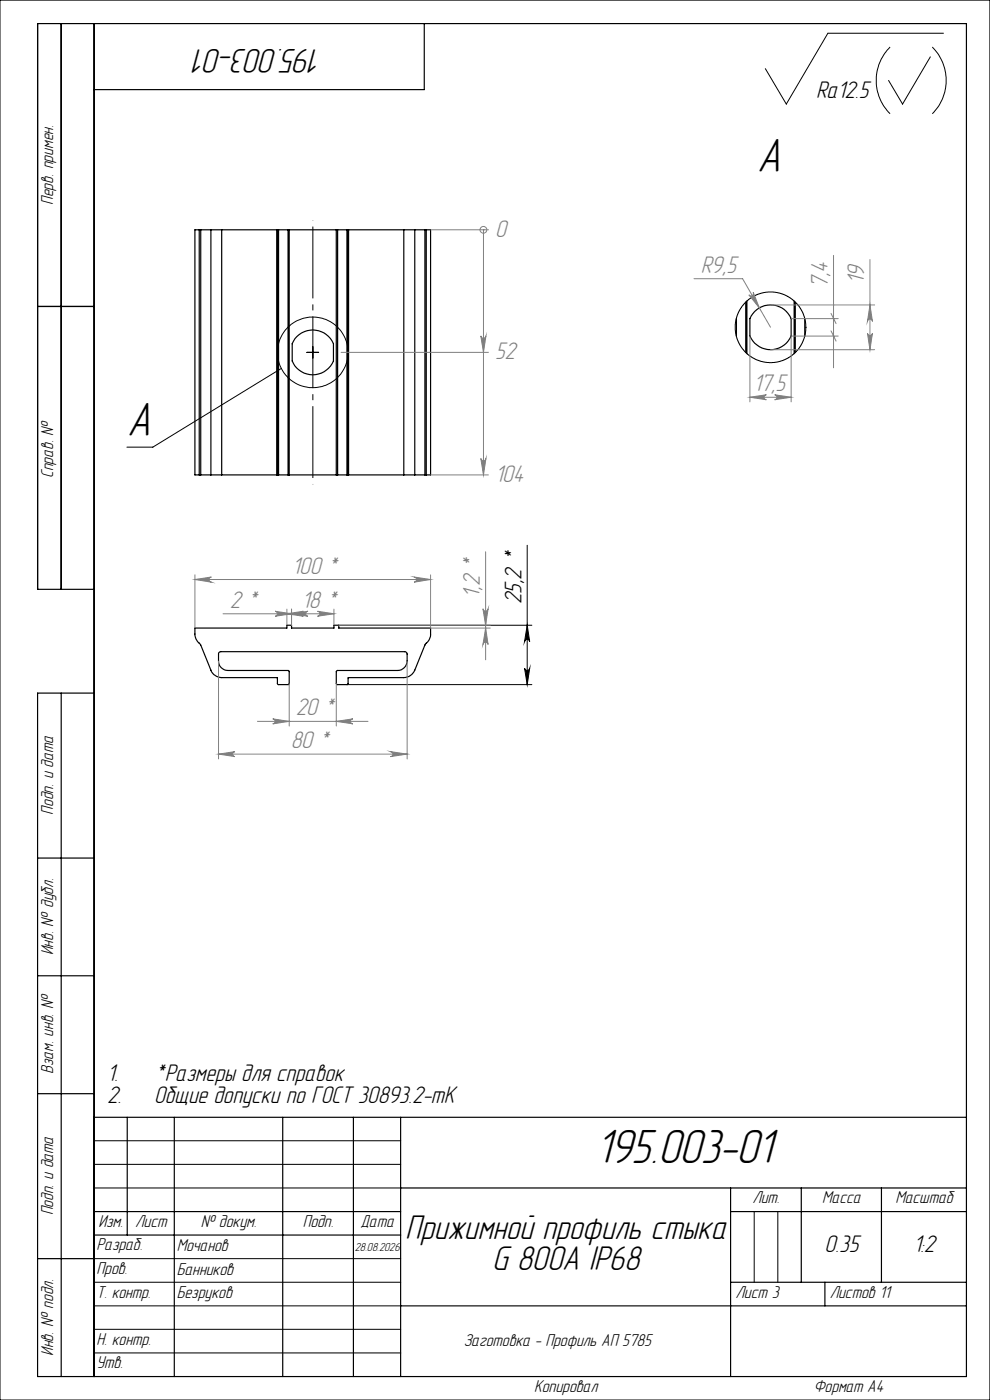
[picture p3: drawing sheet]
<svg xmlns="http://www.w3.org/2000/svg" width="210mm" height="297mm" viewBox="0 0 210 297" stroke-linecap="round" stroke-linejoin="round" font-family="sans-serif">
<g fill="none" stroke="#000" stroke-width=".25">
<path d="M13 5v120M20 5v287M90 5v14h-70M42.3 48.8h.3M42.3 48.8h-1v51.9h1M42.3 48.8v51.9M42.6 48.8h2.1M42.6 48.8v51.9M44.7 48.8h2.3M44.7 48.8v51.9M47 48.8h11.7M47 48.8v51.9"/>
<path d="M58.7 48.8h.1M58.7 48.8v51.9M58.8 48.8h.3M58.8 48.8v51.9M59.1 48.8v51.9M59.1 48.8h2M61.1 48.8h.2M61.1 48.8v51.9M61.3 48.8v51.9M61.3 48.8h10M71.3 48.8h.3M71.3 48.8v51.9"/>
<path d="M71.6 48.8v51.9M71.6 48.8h2M73.6 48.8h.2M73.6 48.8v51.9M73.8 48.8h.1M73.8 48.8v51.9M73.9 48.8h11.8M73.9 48.8v51.9M85.7 48.8h2.3M85.7 48.8v51.9M88 48.8h2.1M88 48.8v51.9"/>
<path d="M90.1 48.8h.3M90.1 48.8v51.9M90.4 48.8h.9v51.9h-.9M90.4 48.8v51.9M8 65h12M156.2 67.5v3.8M158.2 64.1v10.7M158.4 63.8v11.2M168.5 63.8v11.2M168.7 64.1v10.7M170.7 67.5v3.8M42.3 100.7h.3"/>
<path d="M42.6 100.7h2.1M44.7 100.7h2.3M47 100.7h11.7M58.7 100.7h.1M58.8 100.7h.3M59.1 100.7h2M61.1 100.7h.2M61.3 100.7h10M71.3 100.7h.3M71.6 100.7h2M73.6 100.7h.2M73.8 100.7h.1"/>
<path d="M73.9 100.7h11.8M85.7 100.7h2.3M88 100.7h2.1M90.1 100.7h.3M20 125h-12v-120h197v287h-197v-145h12M41.3 133.2h19.6v-.6h.9v.6h9v-.6h1.1v.6h19.4v1.3a3.9 3.9 0 0 1-1.1 2.3l-2.2 5.4a2.59 2.59 0 0 1-2.3 1.6h-11.8l-.1 1.3-.1 .1h-2.2l-.2-.2v-2.5l.2-.3h12.8a2.05 2.05 0 0 0 2.1-2l-.1-1.7-.4-.2h-39.2l-.3 .2v.2a3.3 3.3 0 0 0 .5 2.9 1.92 1.92 0 0 0 1.4 .6h12.8l.2 .2v2.6l-.1 .2h-2.2l-.2-.2v-1.2h-11.8a2.6 2.6 0 0 1-2.3-1.6l-2.4-5.7a2.59 2.59 0 0 1-1-2zM13 147v145M8 182h12M8 207h12M8 232h12M20 237h185M27 237v25"/>
<path d="M37 237v55M60 237v55M75 237v55M85 237v55M20 257h65M85 252h120M155 252v40M155 257h50M170 252v20M187 252v20M8 267h12M20 262h65"/>
<path d="M85 277h120M155 272h50M175 272v5"/>
<circle cx="66.4" cy="74.8" r="4.7"/>
<circle cx="163.4" cy="69.4" r="4.7"/>
</g>
<g fill="none" stroke="#000" stroke-width=".21">
<path d="M0 0h210v297h-210zM188.8 10a10 10 0 0 0 0 14.1M197.3 12.1l-5.8 10-3-5M197.8 10a10 10 0 0 1 0 14.1M200.1 7.1h-24.5l-8.8 15-4.5-7.5M59.7 78.2l-27.3 16.7h-5.5M65.1 74.8h2.5M66.4 73.5v2.5M111.8 115.7v29.5M71.9 132.6h40.9M111.8 132.6l.6 3.5a.55 .55 0 0 0-.6-.5 .55 .55 0 0 0-.5 .5zM73.6 145.2h39.2"/>
<path d="M111.3 141.7a.55 .55 0 0 0 .5 .5 .55 .55 0 0 0 .6-.5l-.6 3.5zM20 242h65M20 247h65M20 252h65M160 257v15M165 257v15M20 267h65M20 272h65M20 277h65M20 282h65M20 287h65"/>
<circle cx="66.3" cy="74.7" r="7.5"/>
<circle cx="163.5" cy="69.4" r="7.5"/>
</g>
<g fill="none" stroke="#808080" stroke-width=".21">
<path d="M91.4 48.8h12.2M102.6 48.8h.1M102.6 48.8v51.9M147.2 59.1h10.3l5.9 10.3M176.8 54.2v23.8M184.5 55.1v19.1M72.4 74.8h31.2M102 71.3a.55 .55 0 0 0 .5 .5 .55 .55 0 0 0 .6-.5l-.5 3.5zM158.9 62.5a.53 .53 0 0 0 .7 .2 .53 .53 0 0 0 .2-.7l1.3 3.3zM159.1 71.3v14M163.4 74.2h22.1M163.4 64.7h22.1"/>
<path d="M167.8 67.6h10M176.3 70.2l1 2.2M176.3 66.5l1 2.1M177.8 71.3h-10v14M184 70.7a.53 .53 0 0 0 .5 .5 .53 .53 0 0 0 .6-.5l-.6 3.5zM184.5 64.7l.6 3.5a.53 .53 0 0 0-.6-.5 .53 .53 0 0 0-.5 .5zM102 97.3a.55 .55 0 0 0 .5 .5 .55 .55 0 0 0 .6-.5l-.5 3.4zM159.1 84.3l3.5-.6a.53 .53 0 0 0-.5 .6 .53 .53 0 0 0 .5 .5zM159.1 84.3h8.7M164.3 83.7l3.5 .6-3.5 .5a.53 .53 0 0 0 .5-.5 .53 .53 0 0 0-.5-.6zM91.4 100.7h12.2M103 117v23"/>
<path d="M41.3 122.9l3.5-.5a.55 .55 0 0 0-.5 .6 .55 .55 0 0 0 .5 .5zM41.3 122v11.2M41.3 122.9h50M47.3 130.2h23.5M58.3 129.7l3.5 .5-3.5 .5a.53 .53 0 0 0 .6-.5 .53 .53 0 0 0-.6-.5zM60.9 130.2l3.4-.5a.53 .53 0 0 0-.5 .5 .53 .53 0 0 0 .5 .5zM60.9 129.2v3.4M61.8 130.2l3.5-.5a.53 .53 0 0 0-.5 .5 .53 .53 0 0 0 .5 .5zM61.8 129.2v3.4M67.3 129.7l3.5 .5-3.5 .5a.53 .53 0 0 0 .5-.5 .53 .53 0 0 0-.5-.5zM70.8 129.2v3.4M71.9 132.6h32.1"/>
<path d="M87.8 122.4l3.5 .5-3.5 .6a.55 .55 0 0 0 .5-.5 .55 .55 0 0 0-.5-.6zM91.3 122v11.2M91.4 133.2h12.6M102.4 129.1a.55 .55 0 0 0 .6 .5 .55 .55 0 0 0 .5-.5l-.5 3.5zM103 133.2l.5 3.5a.55 .55 0 0 0-.5-.5 .55 .55 0 0 0-.6 .5zM46.4 160l3.4-.5a.53 .53 0 0 0-.5 .5 .53 .53 0 0 0 .5 .5zM46.4 140.3v20.7M46.4 160h40M54.6 153h23.5M57.9 152.5l3.4 .5-3.4 .6a.53 .53 0 0 0 .5-.6 .53 .53 0 0 0-.5-.5zM61.3 145v9M71.3 153l3.6-.5a.53 .53 0 0 0-.6 .5 .53 .53 0 0 0 .6 .6z"/>
<path d="M71.3 145v9M82.8 159.5l3.6 .5-3.6 .5a.53 .53 0 0 0 .6-.5 .53 .53 0 0 0-.6-.5zM86.4 140.3v20.7"/>
<circle cx="102.6" cy="48.7" r=".71"/>
</g>
<path d="M66.4 102.7v-56" fill="none" stroke="#000" stroke-width=".21" stroke-dasharray="15.2 1.3 1.3 1.3" stroke-dashoffset="-1.3" stroke-linecap="butt"/>
<path d="M111.3 141.7a.55 .55 0 0 0 .5 .5 .55 .55 0 0 0 .6-.5l-.6 3.5zM111.8 132.6l.6 3.5a.55 .55 0 0 0-.6-.5 .55 .55 0 0 0-.5 .5z" fill="#000"/>
<g fill="#808080">
<path d="M41.3 122.9l3.5-.5a.55 .55 0 0 0-.5 .6 .55 .55 0 0 0 .5 .5zM87.8 122.4l3.5 .5-3.5 .6a.55 .55 0 0 0 .5-.5 .55 .55 0 0 0-.5-.6zM61.8 130.2l3.5-.5a.53 .53 0 0 0-.5 .5 .53 .53 0 0 0 .5 .5zM67.3 129.7l3.5 .5-3.5 .5a.53 .53 0 0 0 .5-.5 .53 .53 0 0 0-.5-.5zM57.9 152.5l3.4 .5-3.4 .6a.53 .53 0 0 0 .5-.6 .53 .53 0 0 0-.5-.5zM71.3 153l3.6-.5a.53 .53 0 0 0-.6 .5 .53 .53 0 0 0 .6 .6zM158.9 62.5l2.2 2.8-1.3-3.3a.53 .53 0 0 1-.2 .7 .53 .53 0 0 1-.7-.2z"/>
<path d="M103 133.2l.5 3.5a.55 .55 0 0 0-.5-.5 .55 .55 0 0 0-.6 .5zM102.4 129.1a.55 .55 0 0 0 .6 .5 .55 .55 0 0 0 .5-.5l-.5 3.5z"/>
<path d="M184 70.7a.53 .53 0 0 0 .5 .5 .53 .53 0 0 0 .6-.5l-.6 3.5zM184.5 64.7l.6 3.5a.53 .53 0 0 0-.6-.5 .53 .53 0 0 0-.5 .5z"/>
<path d="M60.9 130.2l3.4-.5a.53 .53 0 0 0-.5 .5 .53 .53 0 0 0 .5 .5zM58.3 129.7l3.5 .5-3.5 .5a.53 .53 0 0 0 .6-.5 .53 .53 0 0 0-.6-.5zM46.4 160l3.4-.5a.53 .53 0 0 0-.5 .5 .53 .53 0 0 0 .5 .5zM82.8 159.5l3.6 .5-3.6 .5a.53 .53 0 0 0 .6-.5 .53 .53 0 0 0-.6-.5z"/>
<path d="M159.1 84.3l3.5-.6a.53 .53 0 0 0-.5 .6 .53 .53 0 0 0 .5 .5zM164.3 83.7l3.5 .6-3.5 .5a.53 .53 0 0 0 .5-.5 .53 .53 0 0 0-.5-.6z"/>
<path d="M102 71.3a.55 .55 0 0 0 .5 .5 .55 .55 0 0 0 .6-.5l-.5 3.5zM102 97.3a.55 .55 0 0 0 .5 .5 .55 .55 0 0 0 .6-.5l-.5 3.4z"/>
</g>
<g font-size="10.5">
<text x="160.6" y="36.5">А</text>
<text x="26.9" y="92.4">А</text>
<text x="126.4" y="246.6">195.003-01</text>
</g>
<g font-size="7.5">
<text x="68.3" y="10.5" transform="rotate(-180 68.3 10.5)">195.003-01</text>
<text x="86" y="262.8">Прижимной профиль стыка</text>
<text x="104.4" y="269.4">G 800А IP68</text>
</g>
<g font-size="5.3">
<text x="173.1" y="20.8">Ra12.5</text>
<text x="110.6" y="128.2" transform="rotate(-90 110.6 128.2)">25,2 *</text>
<text x="22.7" y="234">2.</text>
<text x="22.7" y="229.3">1.</text>
<text x="32.7" y="234">Общие допуски по ГОСТ 30893.2-mK</text>
<text x="32.7" y="229.3">*Размеры для справок</text>
<text x="174.9" y="265.6">0.35</text>
<text x="193.7" y="265.6">1:2</text>
</g>
<g font-size="5.3" fill="#808080">
<text x="105" y="50.2">0</text>
<text x="148.6" y="57.9">R9,5</text>
<text x="175.6" y="61.1" transform="rotate(-90 175.6 61.1)">7,4</text>
<text x="183.3" y="60.2" transform="rotate(-90 183.3 60.2)">19</text>
<text x="105" y="76.2">52</text>
<text x="159.8" y="83">17,5</text>
<text x="105" y="102.2">104</text>
<text x="62" y="121.7">100 *</text>
<text x="48.7" y="129">2 *</text>
<text x="64" y="129">18 *</text>
<text x="101.8" y="126.8" transform="rotate(-90 101.8 126.8)">1,2 *</text>
<text x="62.7" y="151.8">20 *</text>
<text x="61.7" y="158.7">80 *</text>
</g>
<g font-size="3.8">
<text x="11.3" y="43.5" transform="rotate(-90 11.3 43.5)">Перв. примен.</text>
<text x="11.3" y="101.4" transform="rotate(-90 11.3 101.4)">Справ. №</text>
<text x="11.3" y="172.8" transform="rotate(-90 11.3 172.8)">Подп. и дата</text>
<text x="11.3" y="202.7" transform="rotate(-90 11.3 202.7)">Инв. № дубл.</text>
<text x="11.3" y="227.8" transform="rotate(-90 11.3 227.8)">Взам. инв. №</text>
<text x="11.3" y="257.8" transform="rotate(-90 11.3 257.8)">Подп. и дата</text>
<text x="159.6" y="255.3">Лит.</text>
<text x="174.4" y="255.3">Масса</text>
<text x="189.9" y="255.3">Масштаб</text>
<text x="20.9" y="260.3">Изм.</text>
<text x="28.7" y="260.3">Лист</text>
<text x="42.6" y="260.3">№ докум.</text>
<text x="64.2" y="260.3">Подп.</text>
<text x="76.5" y="260.3">Дата</text>
<text x="20.5" y="265.3">Разраб.</text>
<text x="37.5" y="265.4">Мочанов</text>
<text x="20.5" y="275.3">Т. контр.</text>
<text x="20.5" y="270.3">Пров.</text>
<text x="37.5" y="270.4">Банников</text>
<text x="37.5" y="275.4">Безруков</text>
<text x="156" y="275.3">Лист 3</text>
<text x="176" y="275.3">Листов 11</text>
<text x="11.3" y="287.7" transform="rotate(-90 11.3 287.7)">Инв. № подл.</text>
<text x="20.5" y="285.2">Н. контр.</text>
<text x="98.4" y="285.5">Заготовка - Профиль АП 5785</text>
<text x="20.5" y="290.3">Утв.</text>
<text x="113.3" y="295.3">Копировал</text>
<text x="172.6" y="295.3">Формат А4</text>
</g>
<text font-size="2.6" x="75.3" y="265.4">28.08.2026</text>
</svg>
